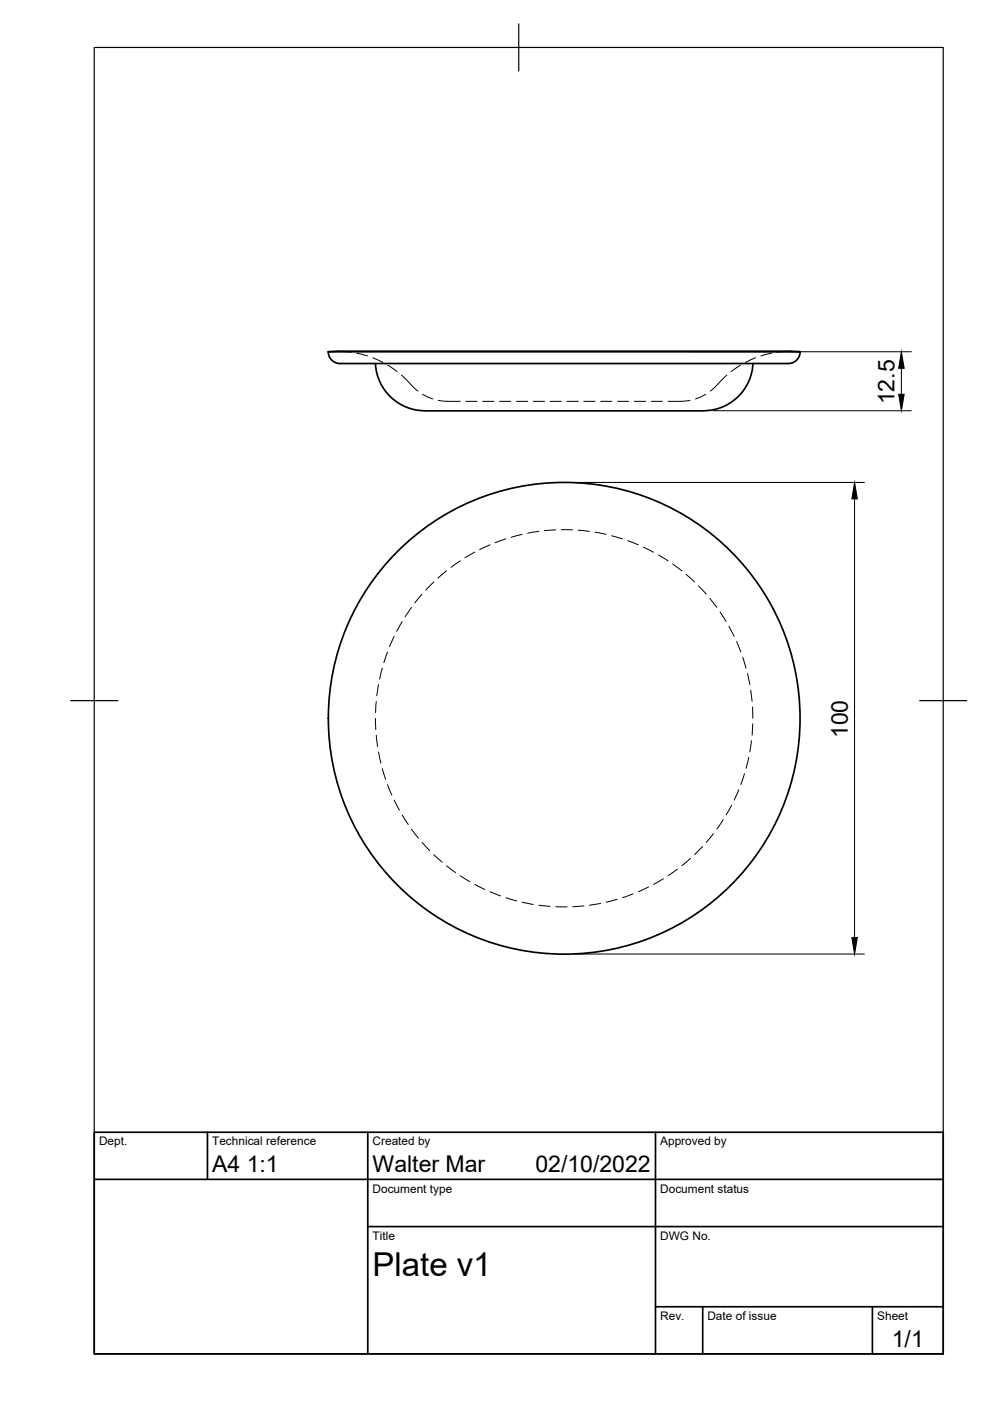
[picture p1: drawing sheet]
<svg xmlns="http://www.w3.org/2000/svg" width="210mm" height="297mm" viewBox="0 0 210 297" stroke-linecap="round" stroke-linejoin="round" font-family="sans-serif">
<!-- layer: Oculto -->
<g fill="none" stroke="#000" stroke-width=".21">
<path d="M71.6 74.5l2.8 .2M75.6 74.9l2.3 .6M79 75.8l2.2 1M82.2 77.4l2 1.4M85.1 79.5l3.5 3.4M154.1 79.5l-3.5 3.4M157 77.4l-2 1.4M160.2 75.8l-2.2 1M163.6 74.9l-2.3 .6M167.6 74.5l-2.8 .2M89.6 83.6l2.2 1M92.9 84.9l2.1 .2h2.6"/>
<path d="M98.8 85.1h2.4M102.3 85.1h2.4M105.9 85.1h2.4M109.5 85.1h2.4M113.1 85.1h2.3M116.6 85.1h2.4M120.2 85.1h2.4M123.8 85.1h2.4M127.4 85.1h2.3M130.9 85.1h2.4M134.5 85.1h2.4M138.1 85.1h2.4"/>
<path d="M146.3 84.9l-2.1 .2h-2.6M149.6 83.6l-2.1 1M97.6 118.9l-2 1.4M100.6 117.1l-2 1.2M103.9 115.5l-2.2 1M107.3 114.2l-2.3 .9M110.7 113.3l-2.3 .6M114.2 112.7l-2.3 .4M117.8 112.3l-2.4 .2M119 112.3h2.4M122.6 112.4l2.4 .3M126.2 112.8l2.3 .5"/>
<path d="M129.7 113.6l2.3 .6M133.1 114.6l2.2 .9M136.4 116l2.2 1.1M139.6 117.7l2 1.2M142.6 119.6l1.9 1.4M82.1 138.2l-.7 2.3M83.6 134.9l-1 2.2M85.3 131.8l-1.2 2.1M87.2 128.8l-1.3 2M89.5 126l-1.5 1.8M92 123.4l-1.7 1.7M94.7 121l-1.9 1.6"/>
<path d="M145.5 121.8l1.8 1.6M148.1 124.2l1.6 1.8M150.5 126.9l1.5 1.9M152.7 129.8l1.2 2M154.6 132.8l1.1 2.1M156.2 136l.9 2.2M157.5 139.4l.7 2.3M79.6 152.3l.1 2.4M79.8 148.7l-.2 2.4M79.8 155.9l.3 2.4M80.2 145.2l-.3 2.3M80.3 159.4l.5 2.4"/>
<path d="M81 141.7l-.5 2.3M158.5 142.8l.5 2.3M159.2 146.3l.3 2.4M159.3 157l-.3 2.4M159.6 149.9v2.4M159.6 153.5l-.1 2.4M81 162.9l.8 2.3M82.2 166.4l.9 2.2M83.6 169.7l1.1 2.1M85.3 172.8l1.3 2M87.2 175.8l1.5 1.9M89.5 178.6l1.6 1.8"/>
<path d="M148.9 179.5l-1.6 1.7M151.3 176.7l-1.5 1.9M153.3 173.8l-1.3 2M155.1 170.7l-1.1 2.1M156.6 167.4l-.9 2.2M157.8 164l-.7 2.3M158.7 160.6l-.5 2.3M92 181.2l1.8 1.6M94.7 183.6l1.9 1.4M97.6 185.7l2 1.2M100.7 187.5l2.1 1.1M103.9 189.1l2.2 .9"/>
<path d="M107.3 190.3l2.3 .7M110.7 191.3l2.4 .5M114.3 191.9l2.3 .3M117.8 192.2l2.4 .1M123.8 192.1l-2.4 .1M127.4 191.5l-2.4 .4M130.9 190.7l-2.4 .6M134.2 189.5l-2.2 .8M137.5 188.1l-2.1 1M140.7 186.3l-2.1 1.2M143.6 184.3l-1.9 1.4M146.4 182l-1.8 1.5"/>
</g>
<!-- layer: Visible -->
<g fill="none" stroke="#000" stroke-width=".36">
<path d="M69.6 74.6h100zM159.6 77.1a10.7 10.7 0 0 1-11.9 10h-50a62.2 62.2 0 0 1-10.1-.3 10.5 10.5 0 0 1-8-9.7M169.7 74.6a2.89 2.89 0 0 1-3.6 2.5h-92.9a3.4 3.4 0 0 1-3.3-1.4l-.3-1.1"/>
<circle cx="119.6" cy="152.3" r="50"/>
</g>
<!-- layer: Border -->
<path d="M20 10.1h180v276.9h-180zM110 5.1v10M15 148.6h10M195 148.6h10" fill="none" stroke="#000" stroke-width=".25"/>
<!-- layer: TitleBlock -->
<path d="M20 240.1h180v46.9h-180zM20 250h180M44 240.1v9.9M78 240.1v46.9M139 240.1v46.9M78 260.1h122M139 277.1h61M149 277.1v9.9M185 277.1v9.9" fill="none" stroke="#000" stroke-width=".36"/>
<!-- layer: Dimensions -->
<path d="M146.3 74.6h46.9M191.1 78.1v5.5M151.2 87.1h42M121.7 102.3h61.6M181.2 105.8v93M121.7 202.3h61.6" fill="none" stroke="#000" stroke-width=".21"/>
<path d="M191.1 74.6l.6 3.5h-1.2zM190.5 83.6h1.2l-.6 3.5zM181.2 102.3l.6 3.5h-1.2zM180.6 198.8h1.2l-.6 3.5z" fill="#000" stroke="#000" stroke-width=".21"/>
<text font-size="7" x="79" y="270.6">Plate v1</text>
<g font-size="4.9">
<text x="189.7" y="85.8" transform="rotate(-90 189.7 85.8)">12.5</text>
<text x="179.7" y="156.5" transform="rotate(-90 179.7 156.5)">100</text>
<text x="45" y="248.5">A4 1:1</text>
<text x="79" y="248.5">Walter Mar</text>
<text x="113.5" y="248.5">02/10/2022</text>
<text x="189.1" y="285.7">1/1</text>
</g>
<g font-size="2.5">
<text x="21" y="242.9">Dept.</text>
<text x="45" y="242.9">Technical reference</text>
<text x="79" y="242.9">Created by</text>
<text x="140" y="242.9">Approved by</text>
<text x="79" y="252.8">Document type</text>
<text x="140" y="252.8">Document status</text>
<text x="79" y="262.9">Title</text>
<text x="140" y="262.9">DWG No.</text>
<text x="140" y="279.9">Rev.</text>
<text x="150" y="279.9">Date of issue</text>
<text x="186" y="279.9">Sheet</text>
</g>
</svg>
